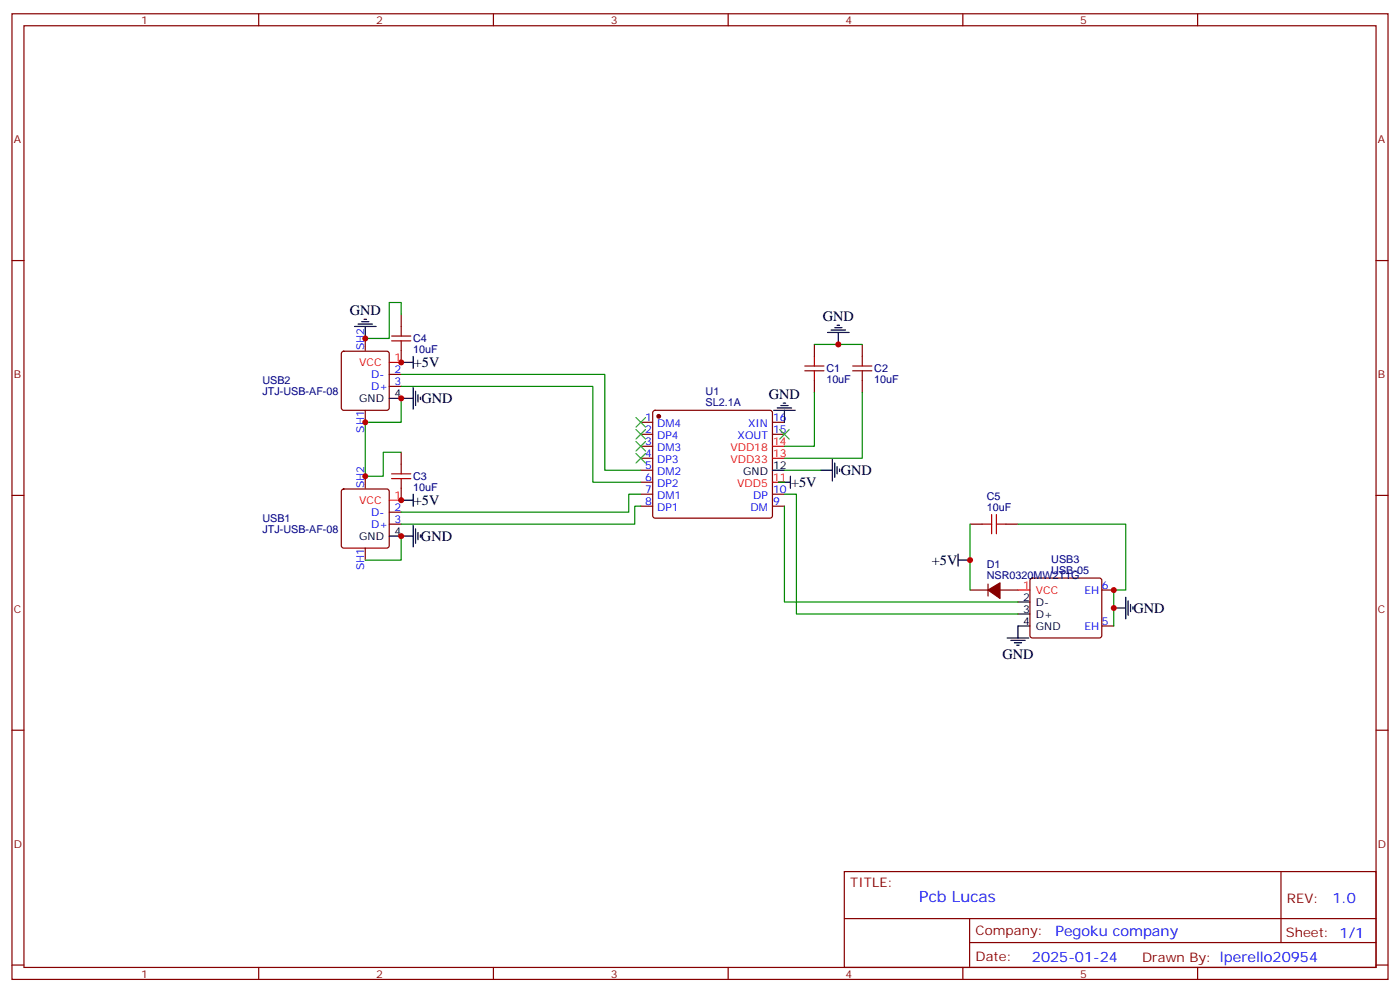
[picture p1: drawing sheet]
<svg xmlns="http://www.w3.org/2000/svg" width="412mm" height="292mm" viewBox="0 0 412 292" stroke-linecap="round" stroke-linejoin="round" font-family="sans-serif">
<g fill="none" stroke="#870000" stroke-width=".35">
<path d="M3.5 4.1h405.4v284.3h-405.4zM7.1 7.6h398.2v277.3h-398.2zM76.2 4.1v3.5M145.3 4.1v3.5M214.5 4.1v3.5M283.6 4.1v3.5M352.8 4.1v3.5M3.5 76.7h3.6M405.3 76.7h3.6M107.6 99.7v3.5M118.2 92.6v3.5M100.8 103.6l.5-.2h12.6l.5 .2 .3 .5v16l-.3 .5-.5 .2h-12.6l-.5-.2-.3-.5v-16z"/>
<path d="M114.7 110.2h3.5M114.7 113.8h3.5M118.2 103.2v3.5M239.9 101.4v3.6M239.9 112v3.5M254 101.4v3.6M254 112v3.5M107.6 120.8v3.6M118.2 133.2v3.5M188.7 124.4h3.6M188.7 127.9h3.6M188.7 131.4h3.6"/>
<path d="M188.7 134.9h3.6M188.7 138.5h3.6M192.5 121l.5-.2h33.8l.5 .2 .2 .5v30.4l-.2 .5-.5 .2h-33.8l-.5-.3-.2-.4v-30.4zM227.5 124.4h3.6M227.5 127.9h3.6M3.5 145.9h3.6M100.8 144.2l.5-.2h12.6l.5 .2 .3 .5v16l-.3 .5-.5 .2h-12.6l-.5-.2-.3-.5v-16zM107.6 140.2v3.6M114.7 150.8h3.5M114.7 154.3h3.5M118.2 143.8v3.5M188.7 142h3.6"/>
<path d="M188.7 145.5h3.6M188.7 149h3.6M227.5 145.5h3.6M227.5 149h3.6M285.8 154.3h3.5M296.3 154.3h3.6M405.3 145.9h3.6M107.6 161.4v3.5M285.8 173.7h5.2M291 172v3.5M294.6 173.7h5.3M303.6 170.4l.5-.2h19.7l.5 .2 .3 .5v16.2l-.3 .5-.5 .3h-19.7l-.5-.3-.2-.5v-16.2z"/>
<path d="M324.6 173.7h3.5M324.6 184.3h3.5M3.5 215h3.6M405.3 215h3.6M248.7 256.6h156.6v28.3h-156.6zM377.3 256.7v20.8M248.7 270.5h156.5M285.6 277.5h119.6M285.6 270.5v14.1M3.5 284.2h3.6M76.2 284.9v3.5M145.3 284.9v3.5"/>
<path d="M214.5 284.9v3.5M283.6 284.9v3.5M352.8 284.9v3.5M405.3 284.2h3.6"/>
</g>
<path d="M114.7 106.7h3.5M227.5 134.9h3.6M227.5 131.4h3.6M114.7 147.3h3.5M227.5 142h3.6M299.9 173.7h3.5" fill="none" stroke="#f00" stroke-width=".35"/>
<g fill="none" stroke="#000" stroke-width=".35">
<path d="M104.4 96.1h6.4M105.5 95.4h4.2M106.5 94.7h2.2M107.2 94h.7M107.6 96.1v3.6M243.8 97.9h6.3M244.8 97.2h4.3M245.9 96.5h2.1M246.6 95.8h.7M246.9 97.9v3.5M114.7 117.3h7M118.2 106.7h3.5"/>
<path d="M121.7 105v3.5M121.7 114.1v6.4M122.4 115.2v4.2M123.1 116.2v2.2M123.8 116.9v.8M230 119.4h2.1M230.7 118.7h.7M227.5 138.5h3.6M227.9 120.8h6.3M229 120.1h4.2M231.1 120.8v3.6M241.7 138.5h3.5"/>
<path d="M245.2 135.3v6.3M245.9 136.3v4.3M246.6 137.4v2.1M247.3 138.1v.7M114.7 157.9h7M118.2 147.3h3.5M121.7 145.5v3.5M121.7 154.7v6.3M122.4 155.8v4.2M123.1 156.8v2.1M123.8 157.5v.7M229.3 142h3.5"/>
<path d="M232.8 140.2v3.6M282.2 164.9h3.6M282.2 163.2v3.5M299.9 177.3h3.5M328.1 179h3.5M331.6 175.9v6.3M332.3 176.9v4.3M333 178v2.1M333.7 178.7v.7M296.7 187.9h6.3M297.7 188.6h4.3M298.8 189.3h2.1"/>
<path d="M299.5 190h.7M299.9 180.8h3.5M303.4 184.3h-3.5v3.6"/>
</g>
<g fill="#870000" stroke="#870000" stroke-width=".35">
<path d="M291 173.7l3.6-2.1v4.6z"/>
<circle cx="194" cy="122.6" r=".53"/>
</g>
<g fill="none" stroke="#008700" stroke-width=".35">
<path d="M118.2 92.6v-3.5h-3.5v10.6h-7.1M118.2 110.2h60v28.3h10.5M118.2 113.8h56.4v28.2h14.1M118.2 117.3v7.1h-10.6v15.8h5.3v-7h5.3M239.9 115.5v15.9h-8.8M239.9 101.4h14.1M254 115.5v19.4h-22.9M231.1 138.5h10.6M118.2 157.9v7h-10.6M188.7 149h-1.7v5.3h-68.8M188.7 145.5h-3.5v5.3h-67M229.3 142h1.8"/>
<path d="M231.1 149v28.3h68.8M231.1 145.5h3.5v35.3h65.3M285.8 154.3v19.4M299.9 154.3h31.7v19.4h-3.5v10.6"/>
</g>
<g fill="none" stroke="#a10000" stroke-width=".35">
<path d="M115.4 99h5.6M118.2 96.1v2.9M115.4 100.4h5.6M118.2 100.4v2.8M237.1 109.2h5.6M237.1 107.8h5.6M239.9 105v2.8M239.9 109.2v2.8M251.2 109.2h5.6M251.2 107.8h5.6M254 105v2.8M254 109.2v2.8"/>
<path d="M115.4 139.5h5.6M118.2 136.7v2.8M115.4 140.9h5.6M118.2 140.9v2.9M289.3 154.3h2.8M292.1 151.5v5.7M293.5 151.5v5.7M293.5 154.3h2.8"/>
</g>
<path d="M187.3 122.9l2.8 2.9M187.3 126.5l2.8 2.8M187.3 130l2.8 2.8M187.3 133.5l2.8 2.8M190.1 122.9l-2.8 2.9M190.1 126.5l-2.8 2.8M190.1 130l-2.8 2.8M190.1 133.5l-2.8 2.8M229.7 126.5l2.8 2.8M232.5 126.5l-2.8 2.8" fill="none" stroke="#3c3" stroke-width=".35"/>
<g fill="#c00">
<circle cx="118.2" cy="106.7" r=".88"/>
<circle cx="107.6" cy="99.7" r=".88"/>
<circle cx="118.2" cy="117.3" r=".88"/>
<circle cx="118.2" cy="147.3" r=".88"/>
<circle cx="118.2" cy="157.9" r=".88"/>
<circle cx="246.9" cy="101.4" r=".88"/>
<circle cx="285.8" cy="164.9" r=".88"/>
<circle cx="328.1" cy="173.7" r=".88"/>
<circle cx="328.1" cy="179" r=".88"/>
<circle cx="107.6" cy="124.4" r=".88"/>
<circle cx="107.6" cy="140.2" r=".88"/>
</g>
<text font-size="4.6" fill="#00f" x="270.8" y="265.7">Pcb Lucas</text>
<g font-size="4.2">
<text x="103" y="92.8">GND</text>
<text x="242.4" y="94.6">GND</text>
<text x="121.9" y="108.1">+5V</text>
<text x="124.2" y="118.7">GND</text>
<text x="226.5" y="117.6">GND</text>
<text x="233" y="143.4">+5V</text>
<text x="247.6" y="139.8">GND</text>
<text x="121.9" y="148.7">+5V</text>
<text x="124" y="159.3">GND</text>
<text x="274.5" y="166.3">+5V</text>
<text x="333.9" y="180.4">GND</text>
<text x="295.3" y="193.9">GND</text>
</g>
<g font-size="4.2" fill="#00f">
<text x="392.5" y="265.9">1.0</text>
<text x="310.9" y="275.5">Pegoku company</text>
<text x="304" y="283.3">2025-01-24</text>
</g>
<g font-size="3.9" fill="#800">
<text x="250.5" y="261.2">TITLE:</text>
<text x="379.1" y="265.9">REV:</text>
<text x="287.4" y="275.4">Company:</text>
<text x="378.7" y="276">Sheet: 1/1</text>
<text x="287.4" y="283.1">Date:</text>
<text x="336.4" y="283.2">Drawn By: lperello20954</text>
</g>
<g font-size="3.2" fill="#800">
<text x="41.6" y="7.1">1</text>
<text x="110.8" y="7.1">2</text>
<text x="179.9" y="7.1">3</text>
<text x="249.1" y="7.1">4</text>
<text x="318.2" y="7.1">5</text>
<text x="4.1" y="42.2">A</text>
<text x="405.9" y="42.2">A</text>
<text x="4.1" y="111.3">B</text>
<text x="405.9" y="111.3">B</text>
<text x="4.1" y="180.4">C</text>
<text x="405.9" y="180.4">C</text>
<text x="4.1" y="249.6">D</text>
<text x="405.9" y="249.6">D</text>
<text x="41.6" y="287.9">1</text>
<text x="110.8" y="287.9">2</text>
<text x="179.9" y="287.9">3</text>
<text x="249.1" y="287.9">4</text>
<text x="318.2" y="287.9">5</text>
</g>
<g font-size="3.2" fill="#000080">
<text x="121.7" y="100.8">C4</text>
<text x="121.7" y="104">10uF</text>
<text x="77.3" y="113.1">USB2</text>
<text x="243.4" y="112.9">10uF</text>
<text x="243.4" y="109.6">C1</text>
<text x="257.5" y="112.9">10uF</text>
<text x="257.5" y="109.6">C2</text>
<text x="77.3" y="116.4">JTJ-USB-AF-08</text>
<text x="207.9" y="119.6">SL2.1A</text>
<text x="207.9" y="116.3">U1</text>
<text x="121.7" y="141.4">C3</text>
<text x="121.7" y="144.6">10uF</text>
<text x="290.7" y="147.2">C5</text>
<text x="77.3" y="153.7">USB1</text>
<text x="290.7" y="150.5">10uF</text>
<text x="77.3" y="156.9">JTJ-USB-AF-08</text>
<text x="290.7" y="167.4">D1</text>
<text x="309.7" y="165.8">USB3</text>
<text x="290.7" y="170.6">NSR0320MW2T1G</text>
<text x="309.7" y="169">USB-05</text>
</g>
<g font-size="3.2" fill="#f00">
<text x="105.8" y="107.8">VCC</text>
<text x="116.2" y="106.4">1</text>
<text x="227.7" y="131.1">14</text>
<text x="215.1" y="136.3">VDD33</text>
<text x="215.1" y="132.8">VDD18</text>
<text x="227.7" y="134.6">13</text>
<text x="217.2" y="143.4">VDD5</text>
<text x="227.7" y="141.6">11</text>
<text x="105.8" y="148.3">VCC</text>
<text x="116.2" y="146.9">1</text>
<text x="301.4" y="173.4">1</text>
<text x="305.2" y="174.8">VCC</text>
</g>
<g font-size="3.2" fill="#00f">
<text x="107.2" y="103.2" transform="rotate(-90 107.2 103.2)">SH2</text>
<text x="109.4" y="111.3">D-</text>
<text x="116.2" y="109.9">2</text>
<text x="116.2" y="113.4">3</text>
<text x="109.4" y="114.8">D+</text>
<text x="190.1" y="124">1</text>
<text x="193.6" y="125.8">DM4</text>
<text x="220.4" y="125.8">XIN</text>
<text x="227.7" y="124">16</text>
<text x="107.2" y="127.4" transform="rotate(-90 107.2 127.4)">SH1</text>
<text x="190.1" y="127.5">2</text>
<text x="190.1" y="131.1">3</text>
<text x="193.6" y="129.3">DP4</text>
<text x="217.3" y="129.3">XOUT</text>
<text x="227.7" y="127.5">15</text>
<text x="190.1" y="134.6">4</text>
<text x="193.6" y="132.8">DM3</text>
<text x="193.6" y="136.3">DP3</text>
<text x="107.2" y="143.8" transform="rotate(-90 107.2 143.8)">SH2</text>
<text x="190.1" y="138.1">5</text>
<text x="190.1" y="141.6">6</text>
<text x="193.6" y="139.9">DM2</text>
<text x="193.6" y="143.4">DP2</text>
<text x="190.1" y="145.2">7</text>
<text x="190.1" y="148.7">8</text>
<text x="193.6" y="146.9">DM1</text>
<text x="221.9" y="146.9">DP</text>
<text x="227.7" y="148.7">9</text>
<text x="227.7" y="145.2">10</text>
<text x="109.4" y="151.9">D-</text>
<text x="109.4" y="155.4">D+</text>
<text x="116.2" y="150.5">2</text>
<text x="116.2" y="154">3</text>
<text x="193.6" y="150.5">DP1</text>
<text x="221.1" y="150.5">DM</text>
<text x="107.2" y="168" transform="rotate(-90 107.2 168)">SH1</text>
<text x="324.6" y="173.4">6</text>
<text x="319.5" y="174.8">EH</text>
<text x="319.5" y="185.4">EH</text>
<text x="324.6" y="184">5</text>
</g>
<g font-size="3.2">
<text x="105.8" y="118.4">GND</text>
<text x="116.2" y="116.9">4</text>
<text x="219" y="139.9">GND</text>
<text x="227.7" y="138.1">12</text>
<text x="105.8" y="158.9">GND</text>
<text x="116.2" y="157.5">4</text>
<text x="301.4" y="176.9">2</text>
<text x="305.2" y="178.3">D-</text>
<text x="301.4" y="184">4</text>
<text x="301.4" y="180.4">3</text>
<text x="305.2" y="185.4">GND</text>
<text x="305.2" y="181.9">D+</text>
</g>
</svg>
